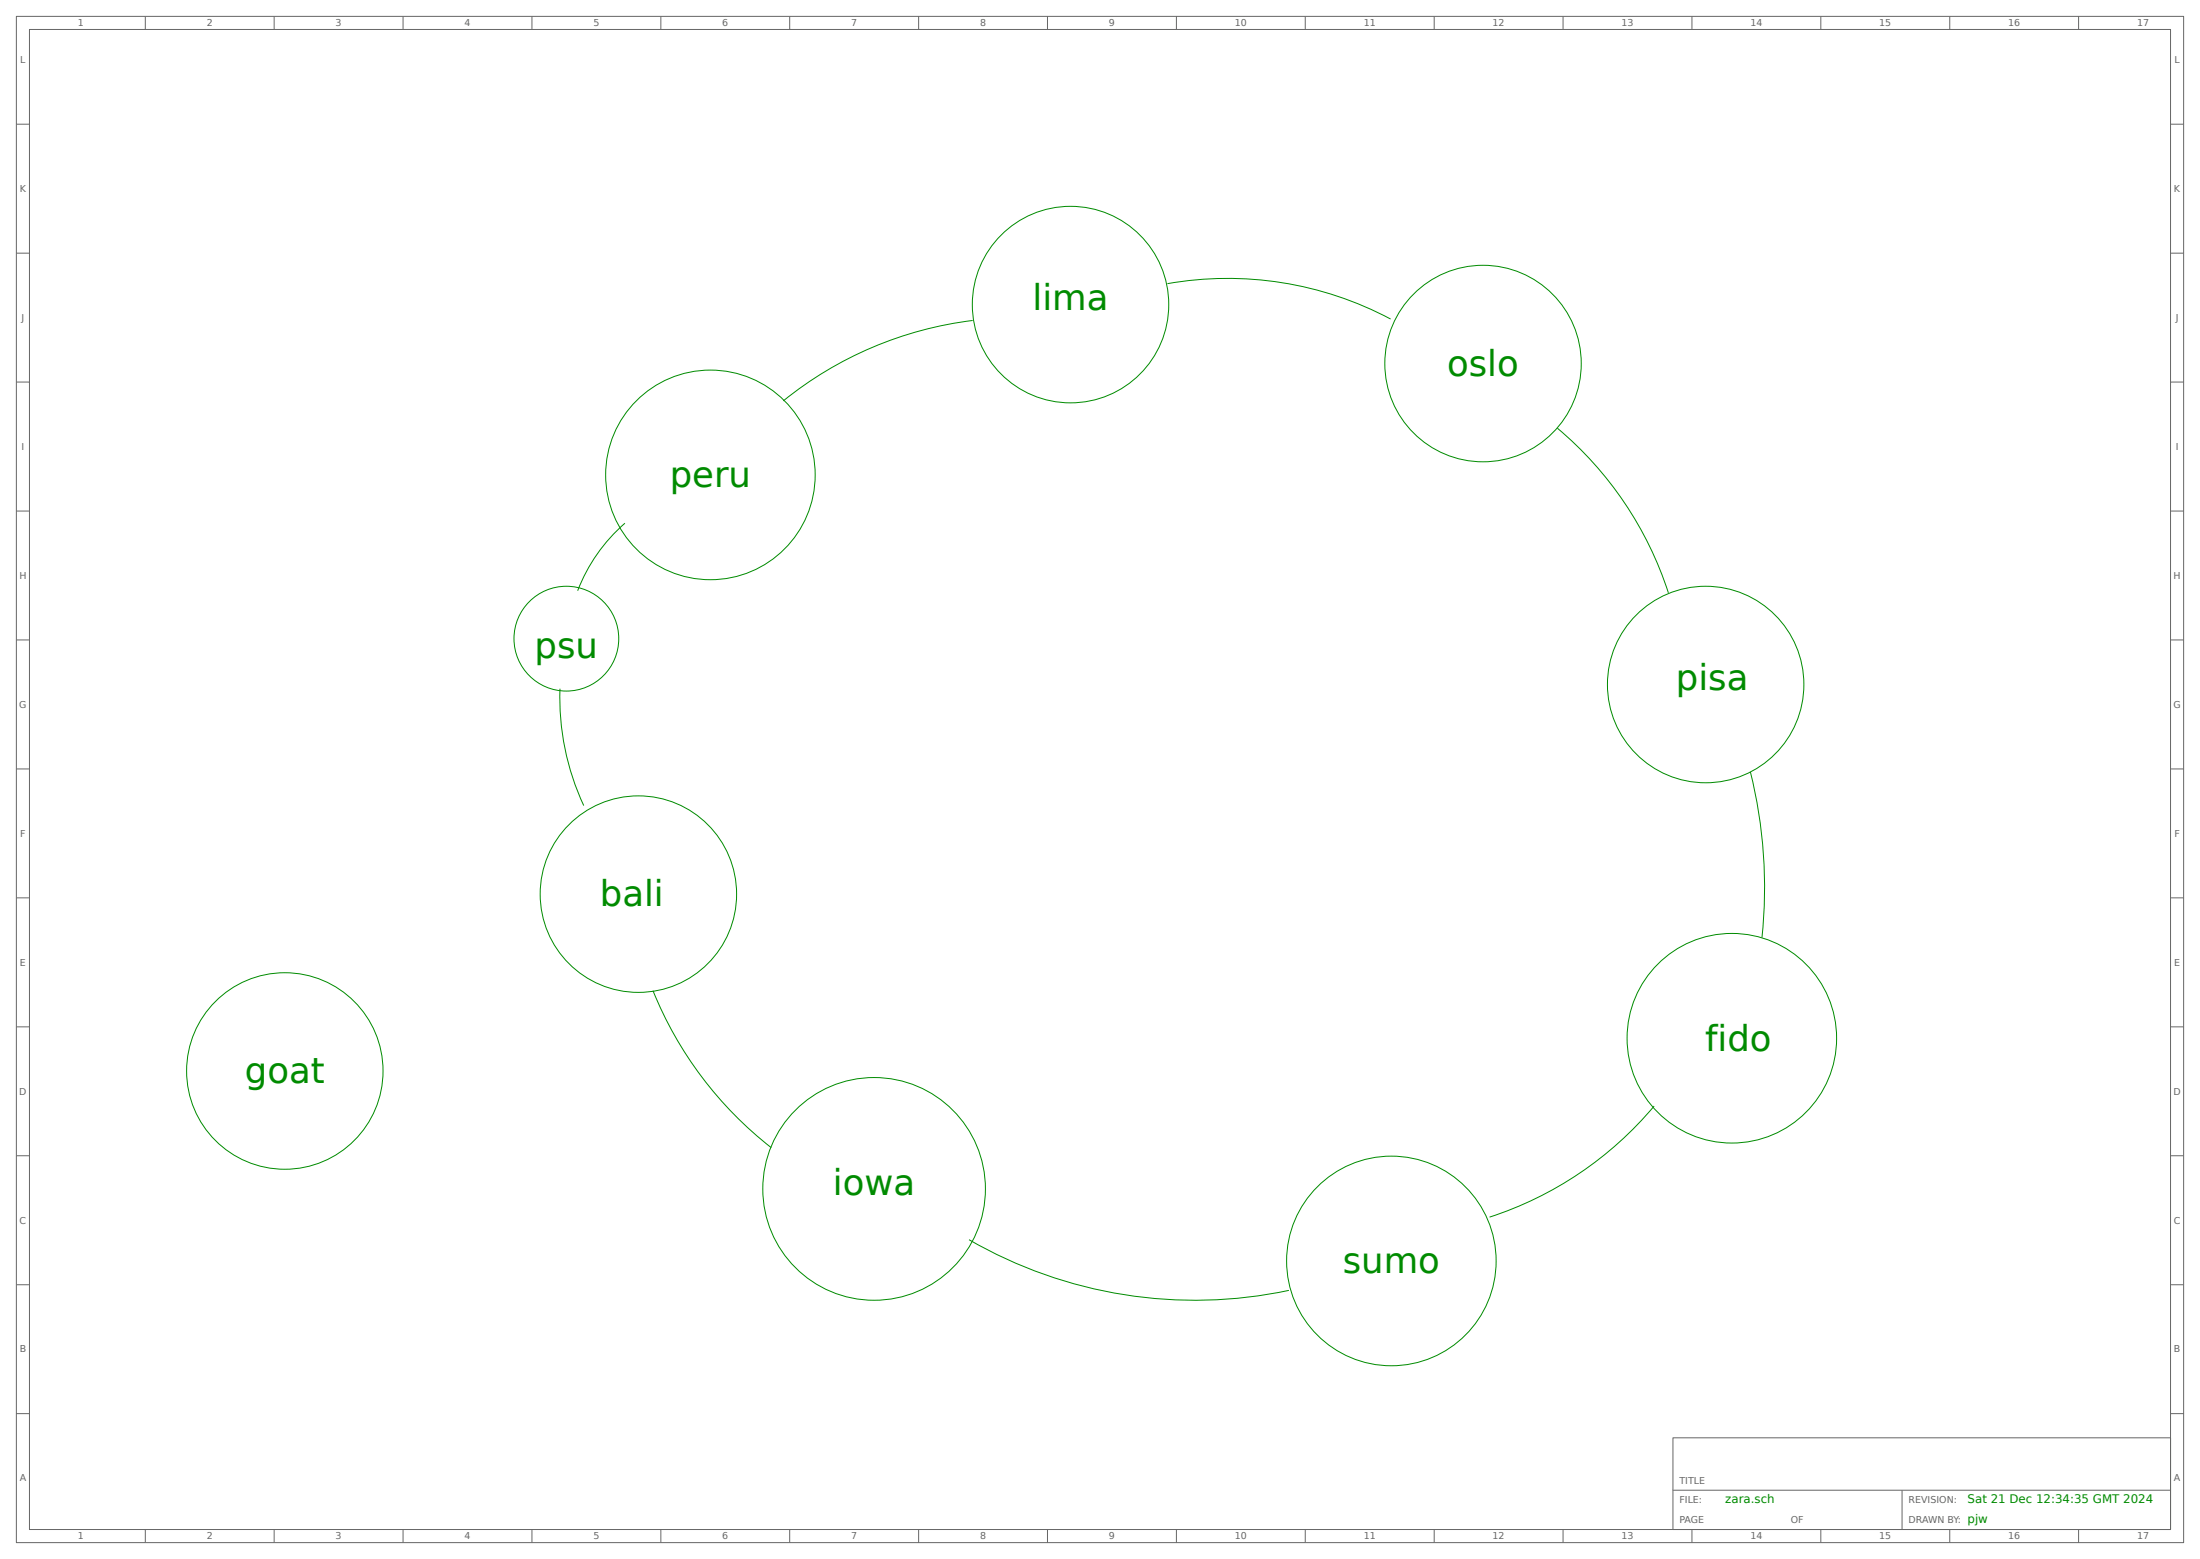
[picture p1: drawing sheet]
<svg xmlns="http://www.w3.org/2000/svg" width="853mm" height="605mm" viewBox="0 0 853 605" stroke-linecap="round" stroke-linejoin="round" font-family="sans-serif">
<g fill="none" stroke="#008b00" stroke-width=".39">
<path d="M452.9 110a134.6 134.6 0 0 1 86.5 13.7M377.3 124.3a144.8 144.8 0 0 0-73.4 31.2M604.1 166a139.7 139.7 0 0 1 43.1 63.9M242.4 202.9a66 66 0 0 0-18.3 26.2M217.2 267.1a99.1 99.1 0 0 0 9.3 45.3M679 299.3a185.4 185.4 0 0 1 4.5 64.3M253.3 384.1a147.3 147.3 0 0 0 45.9 60.9M641.7 428.9a139.7 139.7 0 0 1-63.9 43.1M375.9 480.7a175.3 175.3 0 0 0 124.1 19.7"/>
<circle cx="415.3" cy="118.1" r="38.1"/>
<circle cx="575.3" cy="141" r="38.1"/>
<circle cx="275.6" cy="184.1" r="40.6"/>
<circle cx="219.7" cy="247.6" r="20.3"/>
<circle cx="661.7" cy="265.4" r="38.1"/>
<circle cx="247.6" cy="346.7" r="38.1"/>
<circle cx="110.5" cy="415.3" r="38.1"/>
<circle cx="671.8" cy="402.6" r="40.6"/>
<circle cx="339.1" cy="461" r="43.2"/>
<circle cx="539.7" cy="489" r="40.6"/>
</g>
<g fill="none" stroke="#666" stroke-width=".39">
<path d="M6.3 6.3h840.8v591.9h-840.8zM11.4 11.4h830.6v581.7h-830.6zM56.4 6.3v5.1M106.4 6.3v5.1M156.4 6.3v5.1M206.4 6.3v5.1M256.4 6.3v5.1M306.3 6.3v5.1M356.4 6.3v5.1M406.3 6.3v5.1M456.4 6.3v5.1M506.3 6.3v5.1"/>
<path d="M556.4 6.3v5.1M606.3 6.3v5.1M656.4 6.3v5.1M706.3 6.3v5.1M756.4 6.3v5.1M806.3 6.3v5.1M6.3 48.2h5.1M842 48.2h5.1M6.3 98.2h5.1M842 98.2h5.1M6.3 148.2h5.1M842 148.2h5.1"/>
<path d="M6.3 198.2h5.1M842 198.2h5.1M6.3 248.2h5.1M842 248.2h5.1M6.3 298.2h5.1M842 298.2h5.1M6.3 348.2h5.1M842 348.2h5.1M6.3 398.2h5.1M842 398.2h5.1M6.3 448.2h5.1M842 448.2h5.1"/>
<path d="M6.3 498.2h5.1M842 498.2h5.1M6.3 548.2h5.1M649 557.5h193v35.6h-193zM842 548.2h5.1M649 577.8h193M737.9 577.8v15.3M56.4 593.1v5.1M106.4 593.1v5.1M156.4 593.1v5.1M206.4 593.1v5.1M256.4 593.1v5.1"/>
<path d="M306.3 593.1v5.1M356.4 593.1v5.1M406.3 593.1v5.1M456.4 593.1v5.1M506.3 593.1v5.1M556.4 593.1v5.1M606.3 593.1v5.1M656.4 593.1v5.1M706.3 593.1v5.1M756.4 593.1v5.1M806.3 593.1v5.1"/>
</g>
<g font-size="13.8" fill="#008b00">
<text x="400.6" y="120.3">lima</text>
<text x="561.4" y="145.7">oslo</text>
<text x="259.8" y="188.9">peru</text>
<text x="207.4" y="255">psu</text>
<text x="650.1" y="267.7">pisa</text>
<text x="232.7" y="351.5">bali</text>
<text x="661.5" y="407.4">fido</text>
<text x="95" y="420.1">goat</text>
<text x="323.1" y="463.2">iowa</text>
<text x="520.9" y="493.7">sumo</text>
</g>
<g font-size="4.6" fill="#008b00">
<text x="669.3" y="582.9">zara.sch</text>
<text x="763.3" y="582.9">Sat 21 Dec 12:34:35 GMT 2024</text>
<text x="763.3" y="590.5">pjw</text>
</g>
<g font-size="3.7" fill="#666">
<text x="30.2" y="10.2">1</text>
<text x="80.2" y="10.2">2</text>
<text x="130.2" y="10.2">3</text>
<text x="180.2" y="10.2">4</text>
<text x="230.2" y="10.2">5</text>
<text x="280.2" y="10.2">6</text>
<text x="330.2" y="10.2">7</text>
<text x="380.2" y="10.2">8</text>
<text x="430.2" y="10.2">9</text>
<text x="479" y="10.2">10</text>
<text x="529" y="10.2">11</text>
<text x="579" y="10.2">12</text>
<text x="629" y="10.2">13</text>
<text x="679" y="10.2">14</text>
<text x="729" y="10.2">15</text>
<text x="779" y="10.2">16</text>
<text x="829" y="10.2">17</text>
<text x="7.9" y="24.4">L</text>
<text x="843.5" y="24.4">L</text>
<text x="7.7" y="74.4">K</text>
<text x="843.3" y="74.4">K</text>
<text x="8.3" y="124.4">J</text>
<text x="844" y="124.4">J</text>
<text x="8.3" y="174.4">I</text>
<text x="844" y="174.4">I</text>
<text x="7.5" y="224.4">H</text>
<text x="843.2" y="224.4">H</text>
<text x="7.5" y="274.4">G</text>
<text x="843.1" y="274.4">G</text>
<text x="7.8" y="324.4">F</text>
<text x="843.5" y="324.4">F</text>
<text x="7.7" y="374.4">E</text>
<text x="843.4" y="374.4">E</text>
<text x="7.5" y="424.4">D</text>
<text x="843.1" y="424.4">D</text>
<text x="7.6" y="474.4">C</text>
<text x="843.3" y="474.4">C</text>
<text x="7.6" y="524.4">B</text>
<text x="843.3" y="524.4">B</text>
<text x="7.6" y="574.4">A</text>
<text x="651.5" y="575.3">TITLE</text>
<text x="843.3" y="574.4">A</text>
<text x="651.5" y="582.9">FILE:</text>
<text x="740.4" y="582.9">REVISION:</text>
<text x="651.5" y="590.5">PAGE</text>
<text x="694.7" y="590.5">OF</text>
<text x="740.4" y="590.5">DRAWN BY:</text>
<text x="30.2" y="596.9">1</text>
<text x="80.2" y="596.9">2</text>
<text x="130.2" y="596.9">3</text>
<text x="180.2" y="596.9">4</text>
<text x="230.2" y="596.9">5</text>
<text x="280.2" y="596.9">6</text>
<text x="330.2" y="596.9">7</text>
<text x="380.2" y="596.9">8</text>
<text x="430.2" y="596.9">9</text>
<text x="479" y="596.9">10</text>
<text x="529" y="596.9">11</text>
<text x="579" y="596.9">12</text>
<text x="629" y="596.9">13</text>
<text x="679" y="596.9">14</text>
<text x="729" y="596.9">15</text>
<text x="779" y="596.9">16</text>
<text x="829" y="596.9">17</text>
</g>
</svg>
